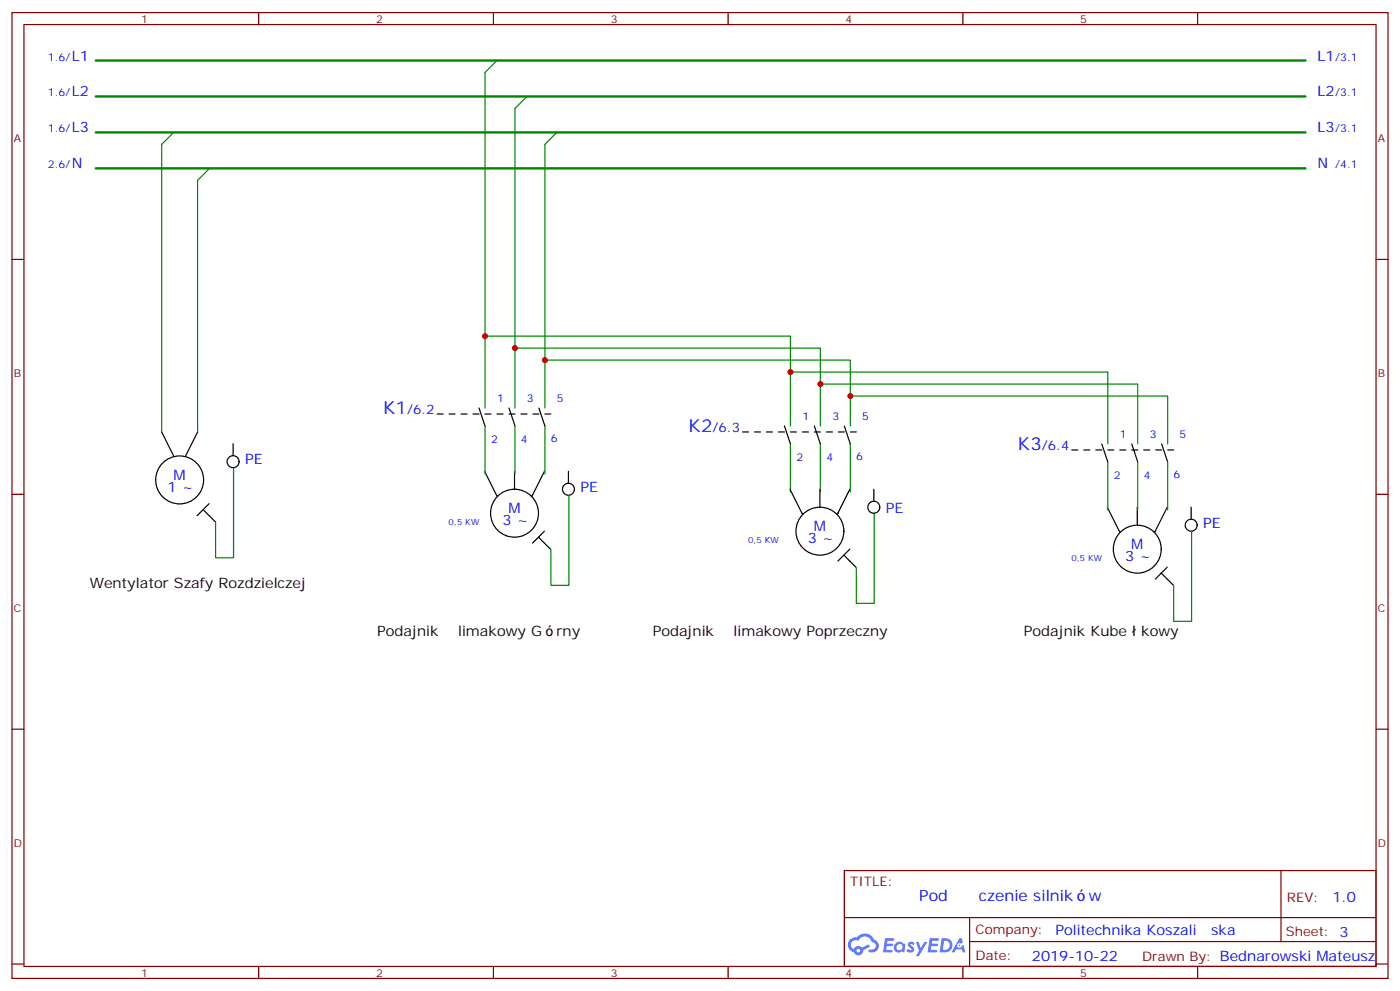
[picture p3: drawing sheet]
<svg xmlns="http://www.w3.org/2000/svg" width="412mm" height="292mm" viewBox="0 0 412 292" stroke-linecap="round" stroke-linejoin="round" font-family="sans-serif">
<g fill="none" stroke="#870000" stroke-width=".35">
<path d="M3.5 3.7h405.4v284.3h-405.4zM7.1 7.2h398.2v277.3h-398.2zM76.2 3.7v3.5M145.3 3.7v3.5M214.5 3.7v3.5M283.6 3.7v3.5M352.8 3.7v3.5M3.5 76.4h3.6M405.3 76.4h3.6M3.5 145.5h3.6M405.3 145.5h3.6M3.5 214.7h3.6"/>
<path d="M405.3 214.7h3.6M248.7 256.3h156.6v28.2h-156.6zM377.3 256.3v20.9M248.7 270.1h156.5M285.6 277.2h119.6M285.6 270.1v14.2M3.5 283.8h3.6M76.2 284.5v3.5M145.3 284.5v3.5M214.5 284.5v3.5M283.6 284.5v3.5M352.8 284.5v3.5"/>
<path d="M405.3 283.8h3.6"/>
</g>
<g fill="#5487ff">
<path d="M267.7 277.5a1.22 1.22 0 0 1 1.7 .2l-.4 .6a.47 .47 0 0 0-.3-.4 .47 .47 0 0 0-.5 .2l.1 .2a1.14 1.14 0 0 1 .8 1.8 1.14 1.14 0 0 1-1.9 0l-.2-.2 .5-.6 .7 .5a.29 .29 0 0 0 .3-.3 .29 .29 0 0 0-.2-.3 1.04 1.04 0 0 1-.6-1.7z"/>
<path d="M260.7 276.2h2.4l.3 .2-.2 .5-1.8 .1-.1 .8h1.5l.3 .4-.3 .4h-1.6l-.2 1.1h1.7l.2 .3-.2 .3-2.6 .1z"/>
<path d="M273.8 276.2h2.4l.3 .2-.1 .5-1.8 .1-.2 .8h1.6l.3 .4-.4 .4-1.6-.1-.1 1.1 1.7 .1 .2 .3-.2 .3-2.6 .1z"/>
<path d="M282.6 276.2h.7l.3 1.3-.6 .3a.69 .69 0 0 0-1 .3 .69 .69 0 0 0 .4 .9 .69 .69 0 0 0 .9-.6l.5-.2 .6 2.2h-.8l-.2-.9h-1.8l-.5 .9h-.8z"/>
<path d="M269.8 277.3h.8l.6 1.8 1.1-1.8h.9l-2.6 4.2h-.8l.9-1.5z"/>
<path d="M277.4 276.2l-.6 4.2h1.3a2.11 2.11 0 0 0 2.5-2.1 2.11 2.11 0 0 0-2.5-2.1zM278.1 277a1.39 1.39 0 0 1 1.7 1.4 1.39 1.39 0 0 1-1.8 1.2h-.3z"/>
<path d="M263.7 277.8a1.54 1.54 0 0 0-.1 2.2 1.54 1.54 0 0 0 2.2 .1l.6 .3 .3-2.3-.2-.3h-.4a1.49 1.49 0 0 0-2.4 0zM264 278.8a.94 .94 0 0 1 1.8 0 .94 .94 0 0 1-1.8 0z"/>
<path d="M250.4 276.6a2.18 2.18 0 0 0 1.1 3.7 1.44 1.44 0 0 0 1.6 .9 1.44 1.44 0 0 0 1.2-1.4l2-1.1-.5-.7-1.9 1a1.47 1.47 0 0 0-2.4 .4 1.39 1.39 0 0 1-.7-1.9 1.39 1.39 0 0 1 2-.5 2.12 2.12 0 0 1 2.2-1.3 2.12 2.12 0 0 1 1.9 1.7 1.14 1.14 0 0 1 1.1 1.4 1.14 1.14 0 0 1-1.7 .7 .43 .43 0 0 0-.5 .4 .43 .43 0 0 0 .4 .5 1.98 1.98 0 0 0 2.5-1.2 1.98 1.98 0 0 0-1.2-2.6 3.1 3.1 0 0 0-5.3-.6l-.9 .1zM252.3 279.9a.55 .55 0 0 1 1.1 0 .55 .55 0 0 1-1.1 0z"/>
<circle cx="282.6" cy="278.3" r=".26"/>
</g>
<g fill="none" stroke="#008700" stroke-width=".35">
<path d="M146.4 17.8l-3.5 3.5v98.8M51.2 39l-3.6 3.5v84.7M155.2 28.4l-3.5 3.5v88.2M164 39l-3.5 3.5v77.6M61.7 49.6l-3.5 3.5v74.1M142.9 99h89.9v26.4M151.7 102.5h90v22.9M160.5 106h90v19.4M232.8 109.5h93.5v21.2M241.7 113.1h93.4v17.6M250.5 116.6h93.5v14.1M68.8 137.8v26.4h-5.3v-10.6"/>
<path d="M142.9 125.4v14.1M151.7 125.4v14.1M160.5 125.4v14.1M232.8 130.7v14.1M241.7 130.7v14.1M250.5 130.7v14.1M326.3 136v14.1M335.1 136v14.1M344 136v14.1M167.6 145.9v26.4h-5.3v-10.6M257.5 151.2v26.4h-5.3v-10.6M351 156.5v26.4h-5.3v-10.6"/>
</g>
<g fill="none" stroke="#000" stroke-width=".35">
<path d="M47.6 127.2l3.6 7M58.2 127.2l-3.5 7M68.7 130.6v3.6M128.8 121.9h1.7M132.3 121.9h1.8M135.8 121.9h1.8M139.3 121.9h1.8M141.1 120.1l1.8 5.3M142.7 138.7l3.6 7.1M142.9 121.9h1.7M146.4 121.9h1.8M149.9 121.9h1.8"/>
<path d="M149.9 120.1l1.8 5.3M151.6 138.7v5.3M153.5 121.9h1.7M157 121.9h1.7M158.7 120.1l1.8 5.3M160.4 138.7l-3.5 7.1M160.5 121.9h1.8M167.4 138.7v3.6M218.7 127.2h1.8M222.2 127.2h1.8M225.8 127.2h1.7M229.3 127.2h1.8"/>
<path d="M231.1 125.4l1.7 5.3M232.8 127.2h1.8M236.4 127.2h1.7M239.9 127.2h1.8M239.9 125.4l1.8 5.3M243.4 127.2h1.8M246.9 127.2h1.8M248.7 125.4l1.8 5.3M250.5 127.2h1.7M315.7 132.5h1.8M319.3 132.5h1.7M322.8 132.5h1.8"/>
<path d="M324.6 130.7l1.7 5.3M326.3 132.5h1.8M329.8 132.5h1.8M333.4 132.5h1.7M333.4 130.7l1.7 5.3M336.9 132.5h1.8M340.4 132.5h1.8M342.2 130.7l1.8 5.3M344 132.5h1.7M59.8 150l-1.7 1.8M61.6 148.3l-1.8 1.7 3.6 3.6M146.3 145.8l.2 .4"/>
<path d="M156.8 145.8l-.1 .2M156.9 145.8l-.2 .2M158.6 158.1l-1.7 1.8M160.4 156.4l-1.8 1.7 3.5 3.6M232.7 144l3.5 7.1M236.3 151.1l.2 .4M241.5 144v5.3M246.8 151.1l-.1 .2M250.3 144l-3.6 7.3M257.4 144v3.6M326.2 149.3l3.5 7.1M329.8 156.4l.2 .3"/>
<path d="M335 149.3v5.3M340.3 156.4l-.1 .2M343.8 149.3l-3.6 7.3M350.9 149.3v3.6M248.6 163.4l-1.8 1.8M250.3 161.7l-1.7 1.7 3.5 3.6M342.1 168.7l-1.8 1.8M343.8 167l-1.7 1.7 3.5 3.6"/>
<circle cx="68.7" cy="135.9" r="1.76"/>
<circle cx="52.9" cy="141.3" r="7.1"/>
<circle cx="151.6" cy="151.1" r="7.1"/>
<circle cx="167.4" cy="144" r="1.76"/>
<circle cx="241.5" cy="156.4" r="7.1"/>
<circle cx="257.4" cy="149.3" r="1.76"/>
<circle cx="350.9" cy="154.6" r="1.76"/>
<circle cx="335" cy="161.7" r="7.1"/>
</g>
<path d="M28.2 17.8h356.3M28.2 28.4h356.3M28.2 39h356.3M28.2 49.6h356.3" fill="none" stroke="#008700" stroke-width=".71"/>
<g fill="#c00">
<circle cx="232.8" cy="109.5" r=".88"/>
<circle cx="250.5" cy="116.6" r=".88"/>
<circle cx="241.7" cy="113.1" r=".88"/>
<circle cx="160.5" cy="106" r=".88"/>
<circle cx="151.7" cy="102.5" r=".88"/>
<circle cx="142.9" cy="99" r=".88"/>
</g>
<g font-size="5.3" fill="#00f">
<text x="112.9" y="121.9">K1</text>
<text x="202.8" y="127.2">K2</text>
<text x="299.9" y="132.5">K3</text>
</g>
<g font-size="4.6" fill="#00f">
<text x="270.8" y="265.3">PodᐡԀczenie silnik</text>
<text x="320.7" y="265.3">w</text>
</g>
<g font-size="4.2" fill="#00f">
<text x="21.2" y="17.8">L1</text>
<text x="388.1" y="17.8">L1</text>
<text x="21.2" y="28.4">L2</text>
<text x="388.1" y="28.4">L2</text>
<text x="21.2" y="39">L3</text>
<text x="388.1" y="39">L3</text>
<text x="21.2" y="49.6">N</text>
<text x="388.1" y="49.6">N</text>
<text x="72.2" y="136.6">PE</text>
<text x="51.2" y="141.3">M</text>
<text x="49.4" y="144.8">1 ~</text>
<text x="171" y="144.7">PE</text>
<text x="148" y="154.6">3 ~</text>
<text x="149.8" y="151.1">M</text>
<text x="260.9" y="151.1">PE</text>
<text x="354.4" y="155.3">PE</text>
<text x="238" y="159.9">3 ~</text>
<text x="239.8" y="156.4">M</text>
<text x="333.2" y="161.7">M</text>
<text x="331.5" y="165.2">3 ~</text>
<text x="392.5" y="265.6">1.0</text>
<text x="310.9" y="275.1">Politechnika Koszali</text>
<text x="356.8" y="275.1">ska</text>
<text x="304" y="282.9">2019-10-22</text>
</g>
<g font-size="4.2">
<text x="26.5" y="173">Wentylator Szafy Rozdzielczej</text>
<text x="111.1" y="187.1">Podajnik</text>
<text x="134.9" y="187.1">limakowy G</text>
<text x="163.9" y="187.1">rny</text>
<text x="192.3" y="187.1">Podajnik</text>
<text x="216.1" y="187.1">limakowy Poprzeczny</text>
<text x="301.6" y="187.1">Podajnik Kube</text>
<text x="336.2" y="187.1">kowy</text>
</g>
<g font-size="3.9" fill="#00f">
<text x="119.9" y="121.9">/6.2</text>
<text x="209.9" y="127.2">/6.3</text>
<text x="306.9" y="132.5">/6.4</text>
</g>
<g font-size="3.9" fill="#800">
<text x="250.5" y="260.9">TITLE:</text>
<text x="379.1" y="265.6">REV:</text>
<text x="287.4" y="275.1">Company:</text>
<text x="378.7" y="275.7">Sheet: 3</text>
<text x="287.4" y="282.8">Date:</text>
<text x="336.4" y="282.8">Drawn By: Bednarowski Mateusz</text>
</g>
<g font-size="3.2" fill="#800">
<text x="41.6" y="6.7">1</text>
<text x="110.8" y="6.7">2</text>
<text x="179.9" y="6.7">3</text>
<text x="249.1" y="6.7">4</text>
<text x="318.2" y="6.7">5</text>
<text x="4.1" y="41.8">A</text>
<text x="405.9" y="41.8">A</text>
<text x="4.1" y="110.9">B</text>
<text x="405.9" y="110.9">B</text>
<text x="4.1" y="180.1">C</text>
<text x="405.9" y="180.1">C</text>
<text x="4.1" y="249.2">D</text>
<text x="405.9" y="249.2">D</text>
<text x="41.6" y="287.5">1</text>
<text x="110.8" y="287.5">2</text>
<text x="179.9" y="287.5">3</text>
<text x="249.1" y="287.5">4</text>
<text x="318.2" y="287.5">5</text>
</g>
<g font-size="3.2" fill="#00f">
<text x="14.1" y="17.8">1.6/</text>
<text x="393.3" y="17.8">/3.1</text>
<text x="14.1" y="28.4">1.6/</text>
<text x="393.3" y="28.4">/3.1</text>
<text x="14.1" y="39">1.6/</text>
<text x="393.3" y="39">/3.1</text>
<text x="14.1" y="49.6">2.6/</text>
<text x="393.3" y="49.6">/4.1</text>
<text x="146.4" y="118.4">1</text>
<text x="155.2" y="118.4">3</text>
<text x="164" y="118.4">5</text>
<text x="236.4" y="123.6">1</text>
<text x="245.2" y="123.6">3</text>
<text x="254" y="123.6">5</text>
<text x="144.6" y="130.5">2</text>
<text x="153.5" y="130.5">4</text>
<text x="162.3" y="130.3">6</text>
<text x="329.8" y="128.9">1</text>
<text x="338.7" y="128.9">3</text>
<text x="347.5" y="128.9">5</text>
<text x="234.6" y="135.8">2</text>
<text x="243.4" y="135.8">4</text>
<text x="252.2" y="135.5">6</text>
<text x="328.1" y="141.1">2</text>
<text x="336.9" y="141.1">4</text>
<text x="345.7" y="140.8">6</text>
</g>
<g font-size="2.5" fill="#00f">
<text x="132.2" y="154.6">0,5 KW</text>
<text x="220.4" y="159.9">0,5 KW</text>
<text x="315.6" y="165.2">0,5 KW</text>
</g>
</svg>
